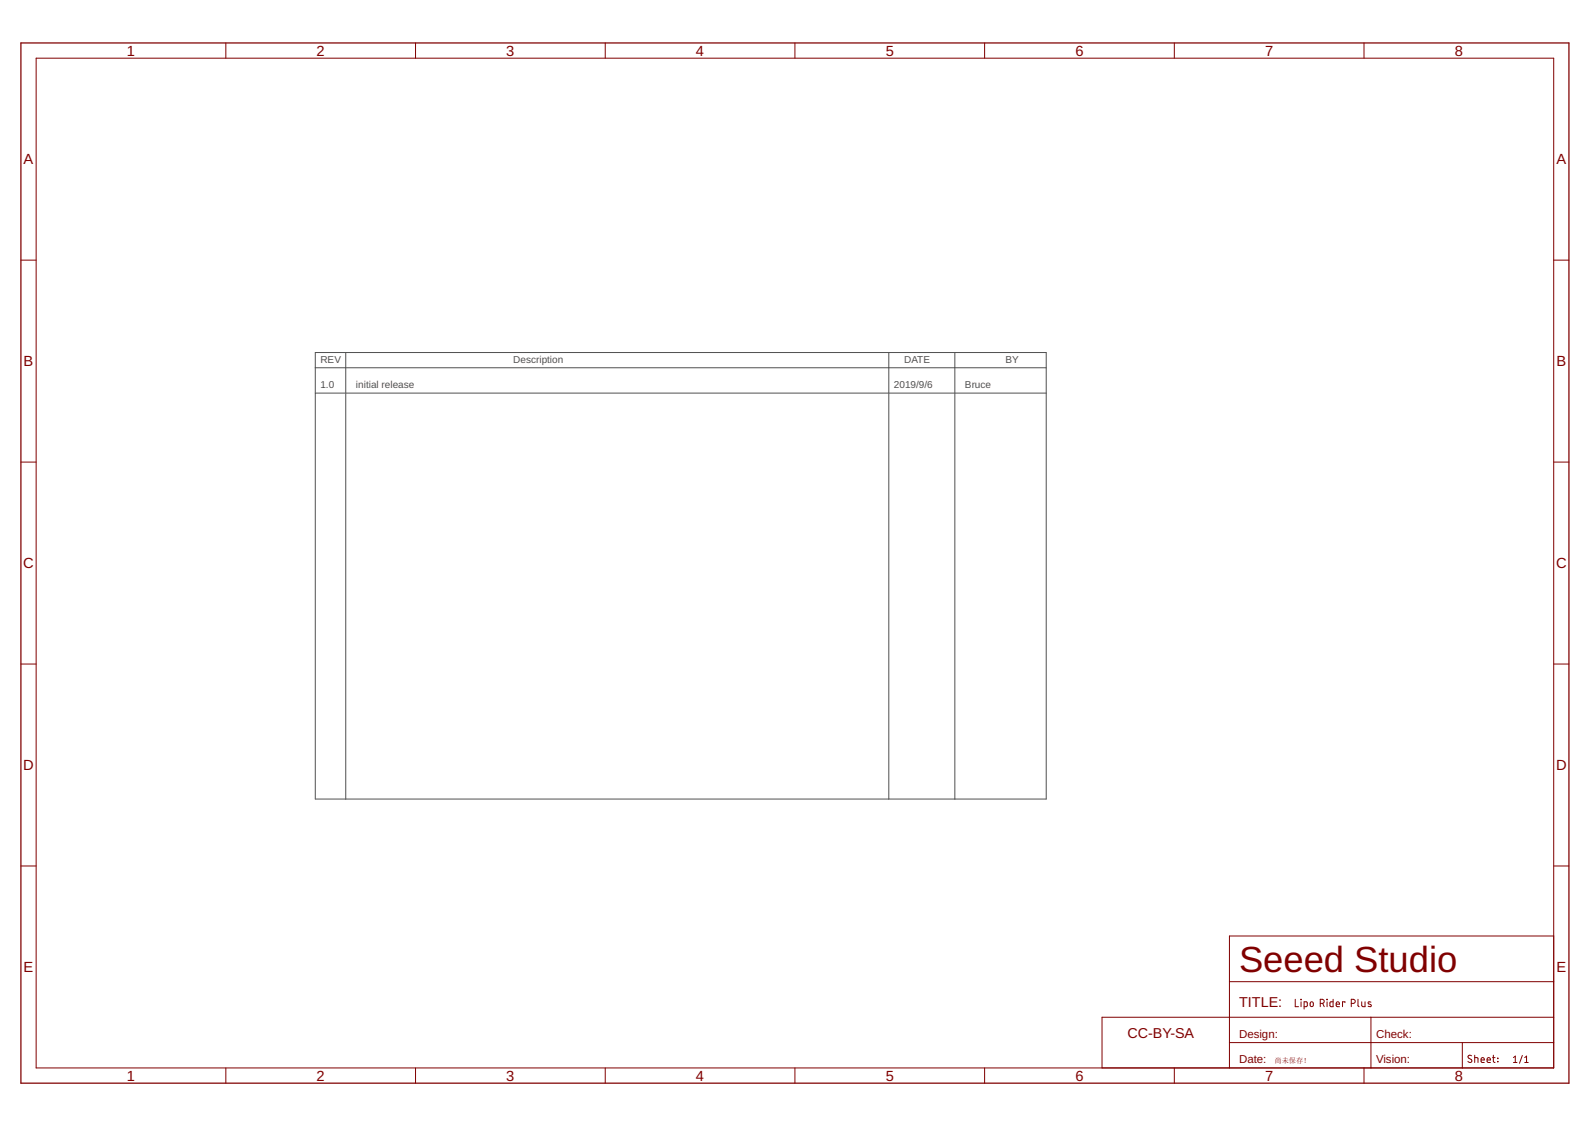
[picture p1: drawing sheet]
<svg xmlns="http://www.w3.org/2000/svg" width="297mm" height="210mm" viewBox="0 0 297 210" stroke-linecap="round" stroke-linejoin="round" font-family="sans-serif">
<path d="M58.7 73.2h136.1M58.7 65.7h136.1v83.1h-136.1zM58.7 68.5h136.1M64.4 65.7v83.1M165.5 65.7v83.1M177.8 65.7v83.1" fill="none" stroke="#505050" stroke-width=".19"/>
<g fill="none" stroke="#800000" stroke-width=".19">
<path d="M6.7 10.8h282.6v188.1h-282.6zM42.1 8v2.8M77.4 8v2.8M112.7 8v2.8M148 8v2.8M183.4 8v2.8M218.7 8v2.8M254 8v2.8M3.9 48.5h2.8M289.3 48.5h2.9M3.9 86.1h2.8M289.3 86.1h2.9"/>
<path d="M3.9 123.7h2.8M289.3 123.7h2.9M3.9 161.3h2.8M289.3 174.3h-60.3v24.6M289.3 161.3h2.9M42.1 198.9v2.8M77.4 198.9v2.8M112.7 198.9v2.8M148 198.9v2.8M183.4 198.9v2.8M218.7 198.9v2.8M228.9 189.5h-23.7v9.4"/>
<path d="M229 194.2h60.3M229 189.5h60.3M229 182.8h60.3M241.2 186.1v1.4h.6M242.3 186.1v.1zM242.3 186.6v.9M242.9 187.5l.5-.1v-.8h-.5v1.3M244.1 186.6h.2l.3 .2-.1 .6-.3 .1-.2-.2zM245.9 186.9h.4a.38 .38 0 0 0 .3-.4 .38 .38 0 0 0-.3-.4h-.4v1.4M246.3 186.9l.3 .6M247.1 186.1l.1 .1zM247.1 186.6v.9"/>
<path d="M248.3 186.1v1.4h-.5l-.1-.8 .6-.1M248.8 187h.6a.32 .32 0 0 0-.2-.4 .32 .32 0 0 0-.4 .3l.1 .6h.5M250.5 186.7v-.1h-.5v.9M251.7 186.9h.3a.38 .38 0 0 0 .4-.4 .38 .38 0 0 0-.4-.4h-.3v1.4M252.9 186.1v1.2l.2 .2M253.6 186.6v.7l.2 .2h.4v-.9M254 198.9v2.8M255.3 186.6h-.4l-.1 .2 .6 .4v.2l-.2 .1-.4-.1M255.3 189.5v9.4M272.3 194.2v4.7M274 196.6a.34 .34 0 0 0-.5 0 .34 .34 0 0 0 0 .5l.5 .2a.37 .37 0 0 1-.1 .6 .37 .37 0 0 1-.5-.2M274.6 197l.6 .1 .1 .8"/>
<path d="M274.6 196.5v1.4M275.8 197.4h.6a.31 .31 0 0 0-.2-.4 .31 .31 0 0 0-.4 .3v.5l.6 .1M276.9 197.4h.7a.32 .32 0 0 0-.3-.4 .32 .32 0 0 0-.4 .3l.2 .5 .5 .1M278 197h.4M278.1 196.5v1.2l.3 .2M278.9 197.1l.1 .1zM278.9 197.7l.1 .1zM281.9 197.9h.6M281.9 197l.3-.3v1.2M283.5 196.6l-.5 1.4M284 197.9h.6M284 197l.3-.3v1.2"/>
</g>
<path d="M3.9 8h288.3v193.7h-288.3z" fill="none" stroke="#800000" stroke-width=".23"/>
<text font-size="6.8" fill="#800000" x="230.7" y="180.9">Seeed Studio</text>
<g font-size="2.7" fill="#800000">
<text x="23.6" y="10.4">1</text>
<text x="59" y="10.4">2</text>
<text x="94.3" y="10.4">3</text>
<text x="129.6" y="10.4">4</text>
<text x="164.9" y="10.4">5</text>
<text x="200.3" y="10.4">6</text>
<text x="235.6" y="10.4">7</text>
<text x="270.9" y="10.4">8</text>
<text x="4.4" y="30.6">A</text>
<text x="289.9" y="30.6">A</text>
<text x="4.4" y="68.2">B</text>
<text x="289.9" y="68.2">B</text>
<text x="4.3" y="105.8">C</text>
<text x="289.8" y="105.8">C</text>
<text x="4.3" y="143.5">D</text>
<text x="289.8" y="143.5">D</text>
<text x="4.4" y="181.1">E</text>
<text x="289.9" y="181.1">E</text>
<text x="230.7" y="187.6">TITLE:</text>
<text x="210" y="193.2">CC-BY-SA</text>
<text x="23.6" y="201.3">1</text>
<text x="59" y="201.3">2</text>
<text x="94.3" y="201.3">3</text>
<text x="129.6" y="201.3">4</text>
<text x="164.9" y="201.3">5</text>
<text x="200.3" y="201.3">6</text>
<text x="235.6" y="201.3">7</text>
<text x="270.9" y="201.3">8</text>
</g>
<g font-size="2.1" fill="#800000">
<text x="230.7" y="193.2">Design:</text>
<text x="230.7" y="198">Date:</text>
<text x="256.3" y="193.2">Check:</text>
<text x="256.3" y="198">Vision:</text>
</g>
<g font-size="1.9" fill="#505050">
<text x="59.7" y="67.5">REV</text>
<text x="95.6" y="67.5">Description</text>
<text x="168.4" y="67.5">DATE</text>
<text x="187.3" y="67.5">BY</text>
<text x="59.7" y="72.3">1.0</text>
<text x="66.3" y="72.3">initial release</text>
<text x="166.5" y="72.3">2019/9/6</text>
<text x="179.7" y="72.3">Bruce</text>
</g>
<text font-size="1.3" fill="#800000" x="237.4" y="198">尚未保存！</text>
</svg>
